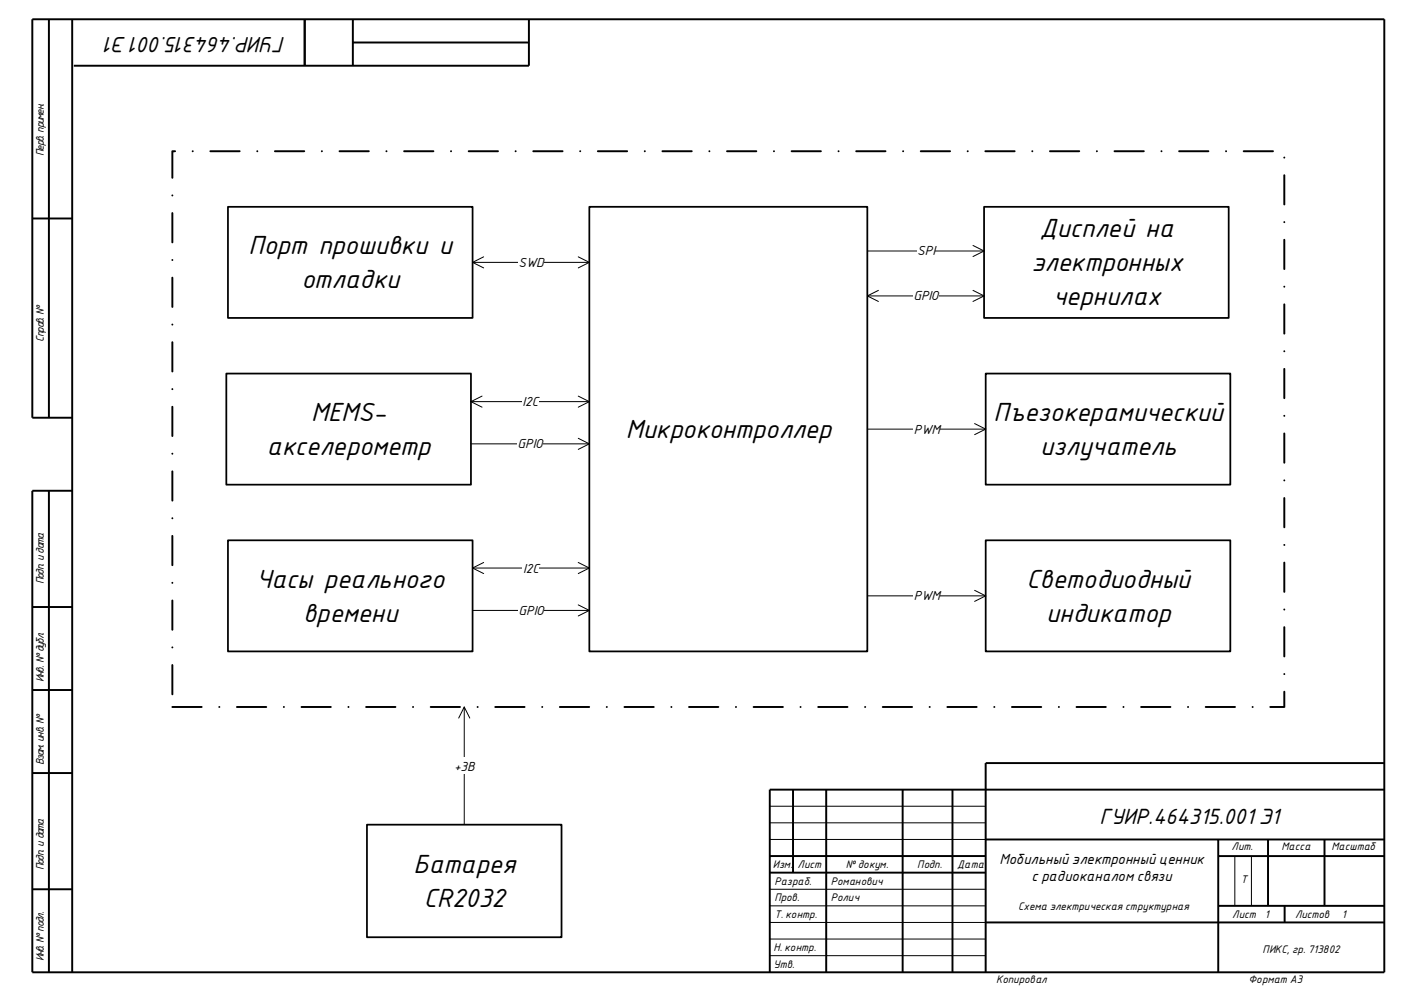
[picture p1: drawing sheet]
<svg xmlns="http://www.w3.org/2000/svg" width="420mm" height="297mm" viewBox="0 0 420 297" stroke-linecap="round" stroke-linejoin="round" font-family="sans-serif">
<g fill="none" stroke="#000" stroke-width=".59">
<path d="M14.7 5.8v119.5M21.6 5.8v285.7M91.3 5.8v13.9M105.8 5.8v13.9M105.8 12.7h52.8M158.6 5.8v13.9h-136.5M9.7 65.5h11.9M21.6 125.3h-11.9v-119.5h405.3v285.8h-405.3v-144.4h11.9M14.7 147.2v144.3M9.7 182h11.9M9.7 206.9h11.9M9.7 231.8h11.9"/>
<path d="M237.7 236.8v24.9M247.7 236.8v54.7M270.6 236.8v54.7M285.5 236.8v54.7M415 228.8h-119.5v62.7M415 236.8h-184.2v54.7M230.8 256.7h64.7M295.5 251.7h119.5M365.2 256.7h49.8M365.2 251.7v39.9M380.1 251.7v19.9M397.1 251.7v19.9"/>
<path d="M9.7 266.7h11.9M230.8 261.7h64.7M295.5 276.6h119.5M365.2 271.6h49.8M385.1 271.6v5"/>
</g>
<path d="M230.8 251.7h64.7M230.8 246.7h64.7M230.8 241.8h64.7M370.2 256.7v14.9M375.1 256.7v14.9M230.8 276.6h64.7M230.8 271.6h64.7M230.8 266.7h64.7M230.8 281.6h64.7M230.8 286.6h64.7" fill="none" stroke="#000" stroke-width=".3"/>
<path d="M51.7 45.3h333.3v166.7h-333.3z" fill="none" stroke="#000" stroke-width=".59" stroke-dasharray="8.8 5.3 0 5.3"/>
<path d="M110 247.3h58.3v33.7h-58.3z" fill-rule="evenodd" fill="#fff"/>
<path d="M110 247.3h58.3v33.7h-58.3z" fill="none" stroke="#000" stroke-width=".53"/>
<path d="M137.5 215.3l1.7-3.3 1.6 3.3M139.2 212v35.3" fill="none" stroke="#000" stroke-width=".3"/>
<g fill="#fff">
<path d="M136.1 227.1h6.2v5.1h-6.2z" fill-rule="evenodd"/>
<path d="M67.8 112h73.4v33.3h-73.4z" fill-rule="evenodd"/>
</g>
<path d="M67.8 112h73.4v33.3h-73.4z" fill="none" stroke="#000" stroke-width=".53"/>
<path d="M176.7 62h83.3v133.3h-83.3z" fill-rule="evenodd" fill="#fff"/>
<path d="M176.7 62h83.3v133.3h-83.3z" fill="none" stroke="#000" stroke-width=".53"/>
<path d="M68.3 162h73.4v33.3h-73.4z" fill-rule="evenodd" fill="#fff"/>
<path d="M68.3 162h73.4v33.3h-73.4z" fill="none" stroke="#000" stroke-width=".53"/>
<path d="M295 62h73.3v33.3h-73.3z" fill-rule="evenodd" fill="#fff"/>
<path d="M295 62h73.3v33.3h-73.3z" fill="none" stroke="#000" stroke-width=".53"/>
<path d="M295.5 112h73.3v33.3h-73.3z" fill-rule="evenodd" fill="#fff"/>
<path d="M295.5 112h73.3v33.3h-73.3z" fill="none" stroke="#000" stroke-width=".53"/>
<path d="M295.5 162h73.3v33.3h-73.3z" fill-rule="evenodd" fill="#fff"/>
<path d="M295.5 162h73.3v33.3h-73.3z" fill="none" stroke="#000" stroke-width=".53"/>
<path d="M68.3 62h73.4v33.3h-73.4z" fill-rule="evenodd" fill="#fff"/>
<path d="M68.3 62h73.4v33.3h-73.4z" fill="none" stroke="#000" stroke-width=".53"/>
<path d="M141.7 78.7h35M145 77l-3.3 1.7 3.3 1.6M173.3 77l3.4 1.7-3.4 1.6" fill="none" stroke="#000" stroke-width=".3"/>
<path d="M155.4 76.1h7.6v5.1h-7.6z" fill-rule="evenodd" fill="#fff"/>
<path d="M144.5 118.8l-3.3 1.6 3.3 1.7M173.3 118.8l3.4 1.6-3.4 1.7M141.2 120.4h35.5" fill="none" stroke="#000" stroke-width=".3"/>
<path d="M156.5 117.9h4.8v5.1h-4.8z" fill-rule="evenodd" fill="#fff"/>
<path d="M141.2 133.1h35.5M173.3 131.4l3.4 1.7-3.4 1.7" fill="none" stroke="#000" stroke-width=".3"/>
<path d="M155.1 130.6h7.6v5h-7.6z" fill-rule="evenodd" fill="#fff"/>
<path d="M141.7 170.3h35M145 168.7l-3.3 1.6 3.3 1.7M173.3 168.7l3.4 1.6-3.4 1.7" fill="none" stroke="#000" stroke-width=".3"/>
<path d="M156.8 167.8h4.8v5.1h-4.8z" fill-rule="evenodd" fill="#fff"/>
<path d="M141.7 183h35M173.3 181.4l3.4 1.6-3.4 1.7" fill="none" stroke="#000" stroke-width=".3"/>
<path d="M155.4 180.5h7.6v5.1h-7.6z" fill-rule="evenodd" fill="#fff"/>
<path d="M260 75.3h35M291.7 73.6l3.3 1.7-3.3 1.6" fill="none" stroke="#000" stroke-width=".3"/>
<path d="M274.8 72.7h5.4v5.1h-5.4z" fill-rule="evenodd" fill="#fff"/>
<path d="M260 88.7h35M263.3 87.1l-3.3 1.6 3.3 1.7M291.7 87.1l3.3 1.6-3.3 1.7" fill="none" stroke="#000" stroke-width=".3"/>
<path d="M273.7 86.2h7.6v5.1h-7.6z" fill-rule="evenodd" fill="#fff"/>
<path d="M260 128.7h35.5M292.2 127l3.3 1.7-3.3 1.6" fill="none" stroke="#000" stroke-width=".3"/>
<path d="M273.8 126.1h7.9v5.1h-7.9z" fill-rule="evenodd" fill="#fff"/>
<path d="M260 178.7h35.5M292.2 177l3.3 1.7-3.3 1.6" fill="none" stroke="#000" stroke-width=".3"/>
<path d="M273.8 176.1h7.9v5.1h-7.9z" fill-rule="evenodd" fill="#fff"/>
<g font-size="8.5">
<text x="311.7" y="71.1">Дисплей на</text>
<text x="74.5" y="76.2">Порт прошивки и</text>
<text x="309.2" y="81.3">электронных</text>
<text x="90.3" y="86.4">отладки</text>
<text x="315.7" y="91.4">чернилах</text>
<text x="93.2" y="126.2">MEMS-</text>
<text x="187.6" y="131.3">Микроконтроллер</text>
<text x="297.8" y="126.2">Пъезокерамический</text>
<text x="80" y="136.4">акселерометр</text>
<text x="311.8" y="136.4">излучатель</text>
<text x="76.8" y="176.2">Часы реального</text>
<text x="307.7" y="176.2">Светодиодный</text>
<text x="90.9" y="186.4">времени</text>
<text x="313.6" y="186.4">индикатор</text>
<text x="124" y="261.8">Батарея</text>
<text x="127.1" y="271.9">CR2032</text>
</g>
<text font-size="6.4" x="85.6" y="11.1" transform="rotate(-180 85.6 11.1)">ГУИР.464315.001Э1</text>
<text font-size="6.3" x="329.6" y="247">ГУИР.464315.001Э1</text>
<g font-size="4.2">
<text x="274.9" y="76.6">SPI</text>
<text x="155.4" y="80">SWD</text>
<text x="273.8" y="90.1">GPIO</text>
<text x="156.6" y="121.8">I2C</text>
<text x="273.9" y="130">PWM</text>
<text x="155.2" y="134.4">GPIO</text>
<text x="156.8" y="171.7">I2C</text>
<text x="155.4" y="184.4">GPIO</text>
<text x="273.9" y="180.1">PWM</text>
<text x="136.1" y="231.1">+3</text>
<text x="140.1" y="231.1">В</text>
<text x="299.6" y="259.1">Мобильный электронный ценник</text>
<text x="309.2" y="264.2">с радиоканалом связи</text>
</g>
<g font-size="3.2">
<text x="13.1" y="46.6" transform="rotate(-90 13.1 46.6)">Перв. примен.</text>
<text x="13.1" y="102.4" transform="rotate(-90 13.1 102.4)">Справ. №</text>
<text x="13.1" y="175.2" transform="rotate(-90 13.1 175.2)">Подп. идата</text>
<text x="13.1" y="204.5" transform="rotate(-90 13.1 204.5)">Инв. №дубл.</text>
<text x="13.1" y="229.5" transform="rotate(-90 13.1 229.5)">Взам. инв. №</text>
<text x="369.2" y="255">Лит.</text>
<text x="384.1" y="255">Масса</text>
<text x="399.1" y="255">Масштаб</text>
<text x="13.1" y="260.9" transform="rotate(-90 13.1 260.9)">Подп. идата</text>
<text x="231.6" y="260.2">Изм.</text>
<text x="239.1" y="260.2">Лист</text>
<text x="253.6" y="260.2">№докум.</text>
<text x="275" y="260.2">Подп.</text>
<text x="286.9" y="260.2">Дата</text>
<text x="232.1" y="265.2">Разраб.</text>
<text x="249.1" y="265.2">Романович</text>
<text x="372" y="264.7">Т</text>
<text x="232.1" y="270.2">Пров.</text>
<text x="232.1" y="275.2">Т. контр.</text>
<text x="249.1" y="270.2">Ролич</text>
<text x="305.2" y="272.9">Схема электрическая структурная</text>
<text x="369.4" y="275.2">Лист</text>
<text x="379.2" y="275.2">1</text>
<text x="388.2" y="275.2">Листов</text>
<text x="402.2" y="275.2">1</text>
<text x="231.8" y="285.1">Н. контр.</text>
<text x="378.5" y="285.7">ПИКС, гр. 713802</text>
<text x="13.1" y="288.2" transform="rotate(-90 13.1 288.2)">Инв. №подл.</text>
<text x="231.8" y="290.3">Утв.</text>
<text x="298.6" y="294.6">Копировал</text>
<text x="374.3" y="294.6">Формат А3</text>
</g>
</svg>
